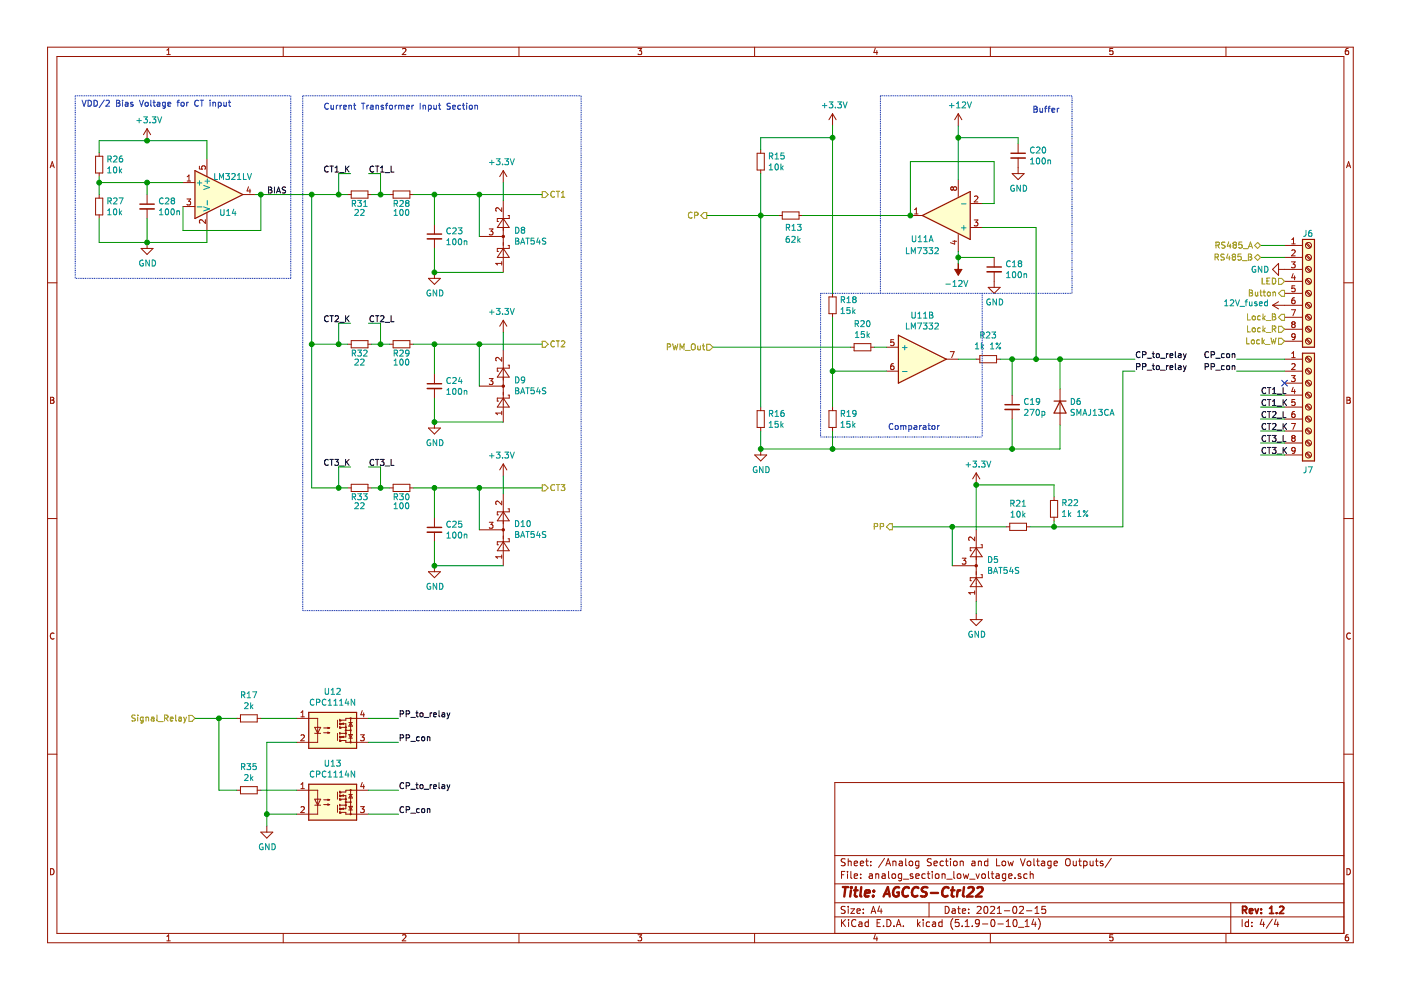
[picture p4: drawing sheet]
EESchema Schematic File Version 4
EELAYER 30 0
EELAYER END
$Descr A4 11693 8268
encoding utf-8
Sheet 4 4
Title "AGCCS-Ctrl22"
Date "2021-02-15"
Rev "1.2"
Comp ""
Comment1 ""
Comment2 ""
Comment3 ""
Comment4 ""
$EndDescr
Wire Wire Line
	10725 2050 10525 2050
Wire Wire Line
	10725 2150 10525 2150
$Comp
L Device:C_Small C20
U 1 1
P 8500 1300
F 0 "C20" H 8592 1346 50  0000 L CNN
F 1 "100n" H 8592 1255 50  0000 L CNN
F 2 "Capacitor_SMD:C_0805_2012Metric_Pad1.18x1.45mm_HandSolder" H 8500 1300 50  0001 C CNN
F 3 "~" H 8500 1300 50  0001 C CNN
F 4 "" H 8500 1300 50  0001 C CNN "Part"
F 5 "963-EMF212B7104KGHT " H 8500 1300 50  0001 C CNN "PartNo"
F 6 "Mouser" H 8500 1300 50  0001 C CNN "Supplier"
	1    8500 1300
	1    0    0    -1  
$EndComp
Wire Wire Line
	8500 1150 8500 1200
$Comp
L power:GND #PWR0101
U 1 1
P 8500 1400
F 0 "#PWR0101" H 8500 1150 50  0001 C CNN
F 1 "GND" H 8505 1227 50  0000 C CNN
F 2 "" H 8500 1400 50  0001 C CNN
F 3 "" H 8500 1400 50  0001 C CNN
	1    8500 1400
	1    0    0    -1  
$EndComp
Wire Wire Line
	8000 1150 8000 1050
$Comp
L power:+12V #PWR0102
U 1 1
P 8000 1050
F 0 "#PWR0102" H 8000 900 50  0001 C CNN
F 1 "+12V" H 8015 1223 50  0000 C CNN
F 2 "" H 8000 1050 50  0001 C CNN
F 3 "" H 8000 1050 50  0001 C CNN
	1    8000 1050
	1    0    0    -1  
$EndComp
$Comp
L Device:Opamp_Dual_Generic U11
U 2 1
P 7700 3000
F 0 "U11" H 7700 3367 50  0000 C CNN
F 1 "LM7332" H 7700 3276 50  0000 C CNN
F 2 "Package_SO:SOIC-8_3.9x4.9mm_P1.27mm" H 7700 3000 50  0001 C CNN
F 3 "http://www.ti.com/lit/ds/symlink/lm7332.pdf?HQS=TI-null-null-mousermode-df-pf-null-wwe&ts=1590747908099" H 7700 3000 50  0001 C CNN
F 4 "Mouser" H 7700 3000 50  0001 C CNN "Supplier"
F 5 "926-LM7332MA/NOPB" H 7700 3000 50  0001 C CNN "PartNo"
	2    7700 3000
	1    0    0    -1  
$EndComp
$Comp
L agccs-ctrl22:Opamp_Dual_Generic_SmallVcc U11
U 3 1
P 8100 1800
F 0 "U11" H 8058 1846 50  0001 L CNN
F 1 "LM7332" H 8058 1755 50  0001 L CNN
F 2 "Package_SO:SOIC-8_3.9x4.9mm_P1.27mm" H 8100 1800 50  0001 C CNN
F 3 "http://www.ti.com/lit/ds/symlink/lm7332.pdf?HQS=TI-null-null-mousermode-df-pf-null-wwe&ts=1590747908099" H 8100 1800 50  0001 C CNN
F 4 "Mouser" H 8100 1800 50  0001 C CNN "Supplier"
F 5 "926-LM7332MA/NOPB" H 8100 1800 50  0001 C CNN "PartNo"
	3    8100 1800
	1    0    0    -1  
$EndComp
Wire Wire Line
	8000 1500 8000 1150
Connection ~ 8000 1150
Wire Wire Line
	8000 1150 8500 1150
Wire Wire Line
	8200 1700 8300 1700
Wire Wire Line
	8300 1700 8300 1350
Wire Wire Line
	8300 1350 7600 1350
Wire Wire Line
	7600 1350 7600 1800
Wire Wire Line
	8000 2100 8000 2150
$Comp
L power:-12V #PWR0103
U 1 1
P 8000 2200
F 0 "#PWR0103" H 8000 2300 50  0001 C CNN
F 1 "-12V" H 8015 2373 50  0000 C CNN
F 2 "" H 8000 2200 50  0001 C CNN
F 3 "" H 8000 2200 50  0001 C CNN
	1    8000 2200
	-1   0    0    1   
$EndComp
Connection ~ 8000 2150
Wire Wire Line
	8000 2150 8000 2200
$Comp
L Device:C_Small C18
U 1 1
P 8300 2250
F 0 "C18" H 8392 2296 50  0000 L CNN
F 1 "100n" H 8392 2205 50  0000 L CNN
F 2 "Capacitor_SMD:C_0805_2012Metric_Pad1.18x1.45mm_HandSolder" H 8300 2250 50  0001 C CNN
F 3 "~" H 8300 2250 50  0001 C CNN
F 4 "" H 8300 2250 50  0001 C CNN "Part"
F 5 "963-EMF212B7104KGHT " H 8300 2250 50  0001 C CNN "PartNo"
F 6 "Mouser" H 8300 2250 50  0001 C CNN "Supplier"
	1    8300 2250
	1    0    0    -1  
$EndComp
Wire Wire Line
	8000 2150 8300 2150
$Comp
L power:GND #PWR0104
U 1 1
P 8300 2350
F 0 "#PWR0104" H 8300 2100 50  0001 C CNN
F 1 "GND" H 8305 2177 50  0000 C CNN
F 2 "" H 8300 2350 50  0001 C CNN
F 3 "" H 8300 2350 50  0001 C CNN
	1    8300 2350
	1    0    0    -1  
$EndComp
Wire Wire Line
	8200 1900 8650 1900
$Comp
L Device:R_Small R23
U 1 1
P 8250 3000
F 0 "R23" V 8446 3000 50  0000 C CNN
F 1 "1k 1%" V 8355 3000 50  0000 C CNN
F 2 "Resistor_SMD:R_0603_1608Metric_Pad1.05x0.95mm_HandSolder" H 8250 3000 50  0001 C CNN
F 3 "~" H 8250 3000 50  0001 C CNN
F 4 "" H 8250 3000 50  0001 C CNN "Part"
F 5 "594-MCT06030C1001FP5 " H 8250 3000 50  0001 C CNN "PartNo"
F 6 "Mouser" H 8250 3000 50  0001 C CNN "Supplier"
	1    8250 3000
	0    -1   -1   0   
$EndComp
Wire Wire Line
	8150 3000 8000 3000
Wire Wire Line
	8350 3000 8450 3000
Text HLabel 5950 2900 0    50   Input ~ 0
PWM_Out
$Comp
L power:+3.3V #PWR0105
U 1 1
P 6950 1050
F 0 "#PWR0105" H 6950 900 50  0001 C CNN
F 1 "+3.3V" H 6965 1223 50  0000 C CNN
F 2 "" H 6950 1050 50  0001 C CNN
F 3 "" H 6950 1050 50  0001 C CNN
	1    6950 1050
	1    0    0    -1  
$EndComp
$Comp
L Device:R_Small R16
U 1 1
P 6350 3500
F 0 "R16" H 6409 3546 50  0000 L CNN
F 1 "15k" H 6409 3455 50  0000 L CNN
F 2 "Resistor_SMD:R_0603_1608Metric_Pad1.05x0.95mm_HandSolder" H 6350 3500 50  0001 C CNN
F 3 "~" H 6350 3500 50  0001 C CNN
F 4 "" H 6350 3500 50  0001 C CNN "Part"
F 5 "594-MCT06030C1502FP5" H 6350 3500 50  0001 C CNN "PartNo"
F 6 "Mouser" H 6350 3500 50  0001 C CNN "Supplier"
	1    6350 3500
	1    0    0    -1  
$EndComp
$Comp
L Device:R_Small R15
U 1 1
P 6350 1350
F 0 "R15" H 6409 1396 50  0000 L CNN
F 1 "10k" H 6409 1305 50  0000 L CNN
F 2 "Resistor_SMD:R_0603_1608Metric_Pad1.05x0.95mm_HandSolder" H 6350 1350 50  0001 C CNN
F 3 "~" H 6350 1350 50  0001 C CNN
F 4 "" H 6350 1350 50  0001 C CNN "Part"
F 5 "594-MCT06030C1002FP5 " H 6350 1350 50  0001 C CNN "PartNo"
F 6 "Mouser" H 6350 1350 50  0001 C CNN "Supplier"
	1    6350 1350
	1    0    0    -1  
$EndComp
Wire Wire Line
	6350 1450 6350 1800
$Comp
L power:GND #PWR0106
U 1 1
P 6350 3750
F 0 "#PWR0106" H 6350 3500 50  0001 C CNN
F 1 "GND" H 6355 3577 50  0000 C CNN
F 2 "" H 6350 3750 50  0001 C CNN
F 3 "" H 6350 3750 50  0001 C CNN
	1    6350 3750
	1    0    0    -1  
$EndComp
Text HLabel 5900 1800 0    50   Output ~ 0
CP
Wire Wire Line
	6350 1250 6350 1150
$Comp
L Device:R_Small R13
U 1 1
P 6600 1800
F 0 "R13" V 6700 1750 50  0000 L CNN
F 1 "62k" V 6800 1750 50  0000 L CNN
F 2 "Resistor_SMD:R_0603_1608Metric_Pad1.05x0.95mm_HandSolder" H 6600 1800 50  0001 C CNN
F 3 "~" H 6600 1800 50  0001 C CNN
F 4 "" H 6600 1800 50  0001 C CNN "Part"
F 5 " 594-MCT06030C6202FP5 " H 6600 1800 50  0001 C CNN "PartNo"
F 6 "Mouser" H 6600 1800 50  0001 C CNN "Supplier"
	1    6600 1800
	0    1    1    0   
$EndComp
$Comp
L Device:R_Small R21
U 1 1
P 8500 4400
F 0 "R21" V 8304 4400 50  0000 C CNN
F 1 "10k" V 8395 4400 50  0000 C CNN
F 2 "Resistor_SMD:R_0603_1608Metric_Pad1.05x0.95mm_HandSolder" H 8500 4400 50  0001 C CNN
F 3 "~" H 8500 4400 50  0001 C CNN
F 4 "" H 8500 4400 50  0001 C CNN "Part"
F 5 "594-MCT06030C1002FP5 " H 8500 4400 50  0001 C CNN "PartNo"
F 6 "Mouser" H 8500 4400 50  0001 C CNN "Supplier"
	1    8500 4400
	0    1    1    0   
$EndComp
$Comp
L Device:R_Small R22
U 1 1
P 8800 4250
F 0 "R22" H 8741 4204 50  0000 R CNN
F 1 "1k 1%" H 8741 4295 50  0000 R CNN
F 2 "Resistor_SMD:R_0603_1608Metric_Pad1.05x0.95mm_HandSolder" H 8800 4250 50  0001 C CNN
F 3 "~" H 8800 4250 50  0001 C CNN
F 4 "" H 8800 4250 50  0001 C CNN "Part"
F 5 "594-MCT06030C1001FP5 " H 8800 4250 50  0001 C CNN "PartNo"
F 6 "Mouser" H 8800 4250 50  0001 C CNN "Supplier"
	1    8800 4250
	-1   0    0    1   
$EndComp
Wire Wire Line
	8600 4400 8800 4400
Wire Wire Line
	8800 4400 8800 4350
Wire Wire Line
	8800 4050 8800 4150
$Comp
L power:+3.3V #PWR0107
U 1 1
P 8150 4050
F 0 "#PWR0107" H 8150 3900 50  0001 C CNN
F 1 "+3.3V" H 8165 4223 50  0000 C CNN
F 2 "" H 8150 4050 50  0001 C CNN
F 3 "" H 8150 4050 50  0001 C CNN
	1    8150 4050
	1    0    0    -1  
$EndComp
Text Label 10325 3100 2    50   ~ 0
PP_con
$Comp
L Device:C_Small C19
U 1 1
P 8450 3400
F 0 "C19" H 8542 3446 50  0000 L CNN
F 1 "270p" H 8542 3355 50  0000 L CNN
F 2 "Capacitor_SMD:C_0805_2012Metric_Pad1.15x1.40mm_HandSolder" H 8450 3400 50  0001 C CNN
F 3 "~" H 8450 3400 50  0001 C CNN
F 4 "" H 8450 3400 50  0001 C CNN "Part"
F 5 "77-VJ0805A271KXJPBC " H 8450 3400 50  0001 C CNN "PartNo"
F 6 "Mouser" H 8450 3400 50  0001 C CNN "Supplier"
	1    8450 3400
	1    0    0    -1  
$EndComp
Connection ~ 8450 3000
Wire Wire Line
	8450 3000 8650 3000
Wire Wire Line
	8450 3300 8450 3000
$Comp
L Diode:BAT54S D5
U 1 1
P 8150 4725
F 0 "D5" V 8196 4813 50  0000 L CNN
F 1 "BAT54S" V 8105 4813 50  0000 L CNN
F 2 "Package_TO_SOT_SMD:SOT-23_Handsoldering" H 8225 4850 50  0001 L CNN
F 3 "https://www.diodes.com/assets/Datasheets/ds11005.pdf" H 8030 4725 50  0001 C CNN
F 4 "" H 8150 4725 50  0001 C CNN "Part"
F 5 " 757-TBAT54SLM " H 8150 4725 50  0001 C CNN "PartNo"
F 6 "Mouser" H 8150 4725 50  0001 C CNN "Supplier"
	1    8150 4725
	0    1    -1   0   
$EndComp
Wire Wire Line
	8650 3000 8850 3000
Connection ~ 8650 3000
$Comp
L Diode:1N4148 D6
U 1 1
P 8850 3400
F 0 "D6" V 8804 3479 50  0000 L CNN
F 1 "SMAJ13CA" V 8895 3479 50  0000 L CNN
F 2 "Diode_SMD:D_SMA_Handsoldering" H 8850 3225 50  0001 C CNN
F 3 "https://assets.nexperia.com/documents/data-sheet/1N4148_1N4448.pdf" H 8850 3400 50  0001 C CNN
F 4 "" H 8850 3400 50  0001 C CNN "Part"
F 5 "652-SMAJ13CA " H 8850 3400 50  0001 C CNN "PartNo"
F 6 "Mouser" H 8850 3400 50  0001 C CNN "Supplier"
	1    8850 3400
	0    1    1    0   
$EndComp
Wire Wire Line
	8850 3000 8850 3250
Connection ~ 8850 3000
Text Label 10325 3000 2    50   ~ 0
CP_con
$Comp
L power:GND #PWR0109
U 1 1
P 10725 2250
F 0 "#PWR0109" H 10725 2000 50  0001 C CNN
F 1 "GND" V 10725 2125 50  0000 R CNN
F 2 "" H 10725 2250 50  0001 C CNN
F 3 "" H 10725 2250 50  0001 C CNN
	1    10725 2250
	0    1    1    0   
$EndComp
Text HLabel 10725 2350 0    50   Input ~ 0
LED
Text HLabel 10525 2050 0    50   BiDi ~ 0
RS485_A
Text HLabel 10525 2150 0    50   BiDi ~ 0
RS485_B
Text HLabel 10725 2650 0    50   Output ~ 0
Lock_B
Text HLabel 10725 2750 0    50   Input ~ 0
Lock_R
Text HLabel 10725 2850 0    50   Input ~ 0
Lock_W
Text HLabel 7450 4400 0    50   Output ~ 0
PP
Wire Notes Line
	7350 800  7350 2450
Wire Notes Line
	8950 2450 8950 800 
Wire Notes Line
	8950 800  7350 800 
Text Notes 8850 950  2    50   ~ 0
Buffer\n
Wire Notes Line
	6850 3650 8200 3650
Text Notes 7850 3600 2    50   ~ 0
Comparator\n
Text Label 9475 3000 0    50   ~ 0
CP_to_relay
Text Label 9475 3100 0    50   ~ 0
PP_to_relay
Text HLabel 4525 1625 2    50   Output ~ 0
CT1
$Comp
L power:GND #PWR?
U 1 1
P 3625 2275
AR Path="/5E98FA8A/5EC179B9" Ref="#PWR?"  Part="1" 
AR Path="/5E903BF9/5EC179B9" Ref="#PWR039"  Part="1" 
F 0 "#PWR039" H 3625 2025 50  0001 C CNN
F 1 "GND" H 3630 2102 50  0000 C CNN
F 2 "" H 3625 2275 50  0001 C CNN
F 3 "" H 3625 2275 50  0001 C CNN
	1    3625 2275
	1    0    0    -1  
$EndComp
$Comp
L Device:C_Small C?
U 1 1
P 3625 1975
AR Path="/5E98FA8A/5EC179C0" Ref="C?"  Part="1" 
AR Path="/5E903BF9/5EC179C0" Ref="C23"  Part="1" 
F 0 "C23" H 3717 2021 50  0000 L CNN
F 1 "100n" H 3717 1930 50  0000 L CNN
F 2 "Capacitor_SMD:C_0805_2012Metric_Pad1.18x1.45mm_HandSolder" H 3625 1975 50  0001 C CNN
F 3 "~" H 3625 1975 50  0001 C CNN
F 4 "" H 3625 1975 50  0001 C CNN "Part"
F 5 "963-EMF212B7104KGHT " H 3625 1975 50  0001 C CNN "PartNo"
F 6 "Mouser" H 3625 1975 50  0001 C CNN "Supplier"
	1    3625 1975
	1    0    0    -1  
$EndComp
Wire Wire Line
	3450 1625 3625 1625
$Comp
L Device:R_Small R?
U 1 1
P 3350 1625
AR Path="/5E98FA8A/5EC179D4" Ref="R?"  Part="1" 
AR Path="/5E903BF9/5EC179D4" Ref="R28"  Part="1" 
F 0 "R28" V 3425 1625 50  0000 C CNN
F 1 "100" V 3500 1625 50  0000 C CNN
F 2 "Resistor_SMD:R_0603_1608Metric_Pad1.05x0.95mm_HandSolder" H 3350 1625 50  0001 C CNN
F 3 "~" H 3350 1625 50  0001 C CNN
F 4 "" H 3350 1625 50  0001 C CNN "Part"
F 5 "594-MCT06030C1000FP5 " H 3350 1625 50  0001 C CNN "PartNo"
F 6 "Mouser" H 3350 1625 50  0001 C CNN "Supplier"
	1    3350 1625
	0    1    1    0   
$EndComp
$Comp
L Device:R_Small R?
U 1 1
P 3000 1625
AR Path="/5E98FA8A/5EC179DA" Ref="R?"  Part="1" 
AR Path="/5E903BF9/5EC179DA" Ref="R31"  Part="1" 
F 0 "R31" V 3075 1550 50  0000 L CNN
F 1 "22" V 3150 1575 50  0000 L CNN
F 2 "Resistor_SMD:R_0603_1608Metric_Pad1.05x0.95mm_HandSolder" H 3000 1625 50  0001 C CNN
F 3 "~" H 3000 1625 50  0001 C CNN
F 4 "" H 3000 1625 50  0001 C CNN "Part"
F 5 "594-MCT06030C2209FP5 " H 3000 1625 50  0001 C CNN "PartNo"
F 6 "Mouser" H 3000 1625 50  0001 C CNN "Supplier"
	1    3000 1625
	0    1    1    0   
$EndComp
Text HLabel 4525 2875 2    50   Output ~ 0
CT2
$Comp
L Device:C_Small C?
U 1 1
P 3625 3225
AR Path="/5E98FA8A/5EC179F0" Ref="C?"  Part="1" 
AR Path="/5E903BF9/5EC179F0" Ref="C24"  Part="1" 
F 0 "C24" H 3717 3271 50  0000 L CNN
F 1 "100n" H 3717 3180 50  0000 L CNN
F 2 "Capacitor_SMD:C_0805_2012Metric_Pad1.18x1.45mm_HandSolder" H 3625 3225 50  0001 C CNN
F 3 "~" H 3625 3225 50  0001 C CNN
F 4 "" H 3625 3225 50  0001 C CNN "Part"
F 5 "963-EMF212B7104KGHT " H 3625 3225 50  0001 C CNN "PartNo"
F 6 "Mouser" H 3625 3225 50  0001 C CNN "Supplier"
	1    3625 3225
	1    0    0    -1  
$EndComp
$Comp
L Device:R_Small R?
U 1 1
P 3350 2875
AR Path="/5E98FA8A/5EC17A04" Ref="R?"  Part="1" 
AR Path="/5E903BF9/5EC17A04" Ref="R29"  Part="1" 
F 0 "R29" V 3425 2875 50  0000 C CNN
F 1 "100" V 3500 2875 50  0000 C CNN
F 2 "Resistor_SMD:R_0603_1608Metric_Pad1.05x0.95mm_HandSolder" H 3350 2875 50  0001 C CNN
F 3 "~" H 3350 2875 50  0001 C CNN
F 4 "" H 3350 2875 50  0001 C CNN "Part"
F 5 "594-MCT06030C1000FP5 " H 3350 2875 50  0001 C CNN "PartNo"
F 6 "Mouser" H 3350 2875 50  0001 C CNN "Supplier"
	1    3350 2875
	0    1    1    0   
$EndComp
$Comp
L Device:R_Small R?
U 1 1
P 3000 2875
AR Path="/5E98FA8A/5EC17A0A" Ref="R?"  Part="1" 
AR Path="/5E903BF9/5EC17A0A" Ref="R32"  Part="1" 
F 0 "R32" V 3075 2800 50  0000 L CNN
F 1 "22" V 3150 2825 50  0000 L CNN
F 2 "Resistor_SMD:R_0603_1608Metric_Pad1.05x0.95mm_HandSolder" H 3000 2875 50  0001 C CNN
F 3 "~" H 3000 2875 50  0001 C CNN
F 4 "" H 3000 2875 50  0001 C CNN "Part"
F 5 "594-MCT06030C2209FP5 " H 3000 2875 50  0001 C CNN "PartNo"
F 6 "Mouser" H 3000 2875 50  0001 C CNN "Supplier"
	1    3000 2875
	0    1    1    0   
$EndComp
Text HLabel 4525 4075 2    50   Output ~ 0
CT3
$Comp
L Device:C_Small C?
U 1 1
P 3625 4425
AR Path="/5E98FA8A/5EC17A20" Ref="C?"  Part="1" 
AR Path="/5E903BF9/5EC17A20" Ref="C25"  Part="1" 
F 0 "C25" H 3717 4471 50  0000 L CNN
F 1 "100n" H 3717 4380 50  0000 L CNN
F 2 "Capacitor_SMD:C_0805_2012Metric_Pad1.18x1.45mm_HandSolder" H 3625 4425 50  0001 C CNN
F 3 "~" H 3625 4425 50  0001 C CNN
F 4 "" H 3625 4425 50  0001 C CNN "Part"
F 5 "963-EMF212B7104KGHT " H 3625 4425 50  0001 C CNN "PartNo"
F 6 "Mouser" H 3625 4425 50  0001 C CNN "Supplier"
	1    3625 4425
	1    0    0    -1  
$EndComp
$Comp
L Device:R_Small R?
U 1 1
P 3350 4075
AR Path="/5E98FA8A/5EC17A34" Ref="R?"  Part="1" 
AR Path="/5E903BF9/5EC17A34" Ref="R30"  Part="1" 
F 0 "R30" V 3425 4075 50  0000 C CNN
F 1 "100" V 3500 4075 50  0000 C CNN
F 2 "Resistor_SMD:R_0603_1608Metric_Pad1.05x0.95mm_HandSolder" H 3350 4075 50  0001 C CNN
F 3 "~" H 3350 4075 50  0001 C CNN
F 4 "" H 3350 4075 50  0001 C CNN "Part"
F 5 "594-MCT06030C1000FP5 " H 3350 4075 50  0001 C CNN "PartNo"
F 6 "Mouser" H 3350 4075 50  0001 C CNN "Supplier"
	1    3350 4075
	0    1    1    0   
$EndComp
$Comp
L Device:R_Small R?
U 1 1
P 3000 4075
AR Path="/5E98FA8A/5EC17A3A" Ref="R?"  Part="1" 
AR Path="/5E903BF9/5EC17A3A" Ref="R33"  Part="1" 
F 0 "R33" V 3075 4000 50  0000 L CNN
F 1 "22" V 3150 4025 50  0000 L CNN
F 2 "Resistor_SMD:R_0603_1608Metric_Pad1.05x0.95mm_HandSolder" H 3000 4075 50  0001 C CNN
F 3 "~" H 3000 4075 50  0001 C CNN
F 4 "" H 3000 4075 50  0001 C CNN "Part"
F 5 "594-MCT06030C2209FP5 " H 3000 4075 50  0001 C CNN "PartNo"
F 6 "Mouser" H 3000 4075 50  0001 C CNN "Supplier"
	1    3000 4075
	0    1    1    0   
$EndComp
Text Notes 4000 925  2    50   ~ 0
Current Transformer Input Section\n
Wire Wire Line
	10725 3300 10525 3300
Wire Wire Line
	10725 3400 10525 3400
Wire Wire Line
	10725 3500 10525 3500
Wire Wire Line
	10725 3600 10525 3600
Wire Wire Line
	10725 3700 10525 3700
Wire Wire Line
	10725 3800 10525 3800
Text Label 10525 3300 0    50   ~ 0
CT1_L
Text Label 10525 3400 0    50   ~ 0
CT1_K
Text Label 10525 3500 0    50   ~ 0
CT2_L
Text Label 10525 3600 0    50   ~ 0
CT2_K
Text Label 10525 3700 0    50   ~ 0
CT3_L
Text Label 10525 3800 0    50   ~ 0
CT3_K
Text Label 3075 2700 0    50   ~ 0
CT2_L
Text Label 2925 2700 2    50   ~ 0
CT2_K
Text Label 3075 3900 0    50   ~ 0
CT3_L
Text Label 2925 3900 2    50   ~ 0
CT3_K
$Comp
L power:+3.3V #PWR042
U 1 1
P 1225 1175
F 0 "#PWR042" H 1225 1025 50  0001 C CNN
F 1 "+3.3V" H 1240 1348 50  0000 C CNN
F 2 "" H 1225 1175 50  0001 C CNN
F 3 "" H 1225 1175 50  0001 C CNN
	1    1225 1175
	1    0    0    -1  
$EndComp
$Comp
L power:GND #PWR043
U 1 1
P 1225 2025
F 0 "#PWR043" H 1225 1775 50  0001 C CNN
F 1 "GND" H 1230 1852 50  0000 C CNN
F 2 "" H 1225 2025 50  0001 C CNN
F 3 "" H 1225 2025 50  0001 C CNN
	1    1225 2025
	1    0    0    -1  
$EndComp
$Comp
L Device:R_Small R27
U 1 1
P 825 1725
F 0 "R27" H 884 1771 50  0000 L CNN
F 1 "10k" H 884 1680 50  0000 L CNN
F 2 "Resistor_SMD:R_0603_1608Metric_Pad1.05x0.95mm_HandSolder" H 825 1725 50  0001 C CNN
F 3 "~" H 825 1725 50  0001 C CNN
F 4 "" H 825 1725 50  0001 C CNN "Part"
F 5 "594-MCT06030C1002FP5 " H 825 1725 50  0001 C CNN "PartNo"
F 6 "Mouser" H 825 1725 50  0001 C CNN "Supplier"
	1    825  1725
	1    0    0    -1  
$EndComp
$Comp
L Device:R_Small R26
U 1 1
P 825 1375
F 0 "R26" H 884 1421 50  0000 L CNN
F 1 "10k" H 884 1330 50  0000 L CNN
F 2 "Resistor_SMD:R_0603_1608Metric_Pad1.05x0.95mm_HandSolder" H 825 1375 50  0001 C CNN
F 3 "~" H 825 1375 50  0001 C CNN
F 4 "" H 825 1375 50  0001 C CNN "Part"
F 5 "594-MCT06030C1002FP5 " H 825 1375 50  0001 C CNN "PartNo"
F 6 "Mouser" H 825 1375 50  0001 C CNN "Supplier"
	1    825  1375
	1    0    0    -1  
$EndComp
Text Label 2225 1625 0    50   ~ 0
BIAS
Text Notes 675  900  0    50   ~ 0
VDD/2 Bias Voltage for CT input\n
$Comp
L smartevse:CPC1114N U12
U 1 1
P 2775 6100
F 0 "U12" H 2775 6425 50  0000 C CNN
F 1 "CPC1114N" H 2775 6334 50  0000 C CNN
F 2 "Package_SO:SOP-4_3.8x4.1mm_P2.54mm" H 2575 5900 50  0001 L CIN
F 3 "https://www.mouser.de/datasheet/2/240/CPC1114N-1548344.pdf" H 2725 6100 50  0001 L CNN
F 4 "Mouser" H 2775 6100 50  0001 C CNN "Supplier"
F 5 "849-CPC1114N" H 2775 6100 50  0001 C CNN "PartNo"
	1    2775 6100
	1    0    0    -1  
$EndComp
$Comp
L smartevse:CPC1114N U13
U 1 1
P 2775 6700
F 0 "U13" H 2775 7025 50  0000 C CNN
F 1 "CPC1114N" H 2775 6934 50  0000 C CNN
F 2 "Package_SO:SOP-4_3.8x4.1mm_P2.54mm" H 2575 6500 50  0001 L CIN
F 3 "https://www.mouser.de/datasheet/2/240/CPC1114N-1548344.pdf" H 2725 6700 50  0001 L CNN
F 4 "Mouser" H 2775 6700 50  0001 C CNN "Supplier"
F 5 "849-CPC1114N" H 2775 6700 50  0001 C CNN "PartNo"
	1    2775 6700
	1    0    0    -1  
$EndComp
Wire Wire Line
	3075 6000 3325 6000
Wire Wire Line
	3325 6200 3075 6200
Wire Wire Line
	3325 6600 3075 6600
Wire Wire Line
	3325 6800 3075 6800
Text Label 3325 6000 0    50   ~ 0
PP_to_relay
Text Label 3325 6200 0    50   ~ 0
PP_con
Text Label 3325 6600 0    50   ~ 0
CP_to_relay
Text Label 3325 6800 0    50   ~ 0
CP_con
Wire Wire Line
	1825 6000 1975 6000
Wire Wire Line
	2475 6200 2225 6200
Wire Wire Line
	2225 6200 2225 6800
Wire Wire Line
	2225 6800 2475 6800
Wire Wire Line
	2225 6800 2225 6900
Connection ~ 2225 6800
$Comp
L power:GND #PWR028
U 1 1
P 2225 6900
F 0 "#PWR028" H 2225 6650 50  0001 C CNN
F 1 "GND" H 2230 6727 50  0000 C CNN
F 2 "" H 2225 6900 50  0001 C CNN
F 3 "" H 2225 6900 50  0001 C CNN
	1    2225 6900
	1    0    0    -1  
$EndComp
$Comp
L Device:R_Small R17
U 1 1
P 2075 6000
F 0 "R17" V 1879 6000 50  0000 C CNN
F 1 "2k" V 1970 6000 50  0000 C CNN
F 2 "Resistor_SMD:R_0603_1608Metric_Pad1.05x0.95mm_HandSolder" H 2075 6000 50  0001 C CNN
F 3 "~" H 2075 6000 50  0001 C CNN
F 4 "Mouser" H 2075 6000 50  0001 C CNN "Supplier"
F 5 "594-MCT06030C2001FP5 " H 2075 6000 50  0001 C CNN "PartNo"
	1    2075 6000
	0    1    1    0   
$EndComp
$Comp
L Device:R_Small R35
U 1 1
P 2075 6600
F 0 "R35" V 1879 6600 50  0000 C CNN
F 1 "2k" V 1970 6600 50  0000 C CNN
F 2 "Resistor_SMD:R_0603_1608Metric_Pad1.05x0.95mm_HandSolder" H 2075 6600 50  0001 C CNN
F 3 "~" H 2075 6600 50  0001 C CNN
F 4 "Mouser" H 2075 6600 50  0001 C CNN "Supplier"
F 5 "594-MCT06030C2001FP5 " H 2075 6600 50  0001 C CNN "PartNo"
	1    2075 6600
	0    1    1    0   
$EndComp
Wire Wire Line
	1975 6600 1825 6600
Wire Wire Line
	2175 6600 2475 6600
Wire Wire Line
	2175 6000 2475 6000
$Comp
L agccs-ctrl22:Opamp_Dual_Generic_SmallVcc U11
U 1 1
P 7900 1800
F 0 "U11" H 8100 2000 50  0000 C CNN
F 1 "LM7332" H 8100 2100 50  0000 C CNN
F 2 "Package_SO:SOIC-8_3.9x4.9mm_P1.27mm" H 7900 1800 50  0001 C CNN
F 3 "http://www.ti.com/lit/ds/symlink/lm7332.pdf?HQS=TI-null-null-mousermode-df-pf-null-wwe&ts=1590747908099" H 7900 1800 50  0001 C CNN
F 4 "Mouser" H 7900 1800 50  0001 C CNN "Supplier"
F 5 "926-LM7332MA/NOPB" H 7900 1800 50  0001 C CNN "PartNo"
	1    7900 1800
	-1   0    0    1   
$EndComp
$Comp
L Connector:Screw_Terminal_01x09 J6
U 1 1
P 10925 2450
F 0 "J6" H 10875 2950 50  0000 L CNN
F 1 "Screw_Terminal_01x09" H 11005 2401 50  0001 L CNN
F 2 "atmevse-footprints:lv_screw_9pin_1" H 10925 2450 50  0001 C CNN
F 3 "~" H 10925 2450 50  0001 C CNN
	1    10925 2450
	1    0    0    -1  
$EndComp
$Comp
L Connector:Screw_Terminal_01x09 J7
U 1 1
P 10925 3400
F 0 "J7" H 10875 2875 50  0000 L CNN
F 1 "Screw_Terminal_01x09" H 11005 3351 50  0001 L CNN
F 2 "atmevse-footprints:lv_screw_9pin_2" H 10925 3400 50  0001 C CNN
F 3 "~" H 10925 3400 50  0001 C CNN
F 4 " 490-TB004-508-18BE " H 10925 3400 50  0001 C CNN "PartNo"
	1    10925 3400
	1    0    0    -1  
$EndComp
Wire Wire Line
	10325 3100 10725 3100
Wire Wire Line
	10325 3000 10725 3000
NoConn ~ 10725 3200
$Comp
L Diode:BAT54S D8
U 1 1
P 4200 1975
F 0 "D8" V 4246 2063 50  0000 L CNN
F 1 "BAT54S" V 4155 2063 50  0000 L CNN
F 2 "Package_TO_SOT_SMD:SOT-23_Handsoldering" H 4275 2100 50  0001 L CNN
F 3 "https://www.diodes.com/assets/Datasheets/ds11005.pdf" H 4080 1975 50  0001 C CNN
F 4 " 757-TBAT54SLM " H 4200 1975 50  0001 C CNN "PartNo"
F 5 "Mouser" H 4200 1975 50  0001 C CNN "Supplier"
	1    4200 1975
	0    1    -1   0   
$EndComp
$Comp
L Diode:BAT54S D9
U 1 1
P 4200 3225
F 0 "D9" V 4246 3313 50  0000 L CNN
F 1 "BAT54S" V 4155 3313 50  0000 L CNN
F 2 "Package_TO_SOT_SMD:SOT-23_Handsoldering" H 4275 3350 50  0001 L CNN
F 3 "https://www.diodes.com/assets/Datasheets/ds11005.pdf" H 4080 3225 50  0001 C CNN
F 4 " 757-TBAT54SLM " H 4200 3225 50  0001 C CNN "PartNo"
F 5 "Mouser" H 4200 3225 50  0001 C CNN "Supplier"
	1    4200 3225
	0    1    -1   0   
$EndComp
$Comp
L Diode:BAT54S D10
U 1 1
P 4200 4425
F 0 "D10" V 4246 4513 50  0000 L CNN
F 1 "BAT54S" V 4155 4513 50  0000 L CNN
F 2 "Package_TO_SOT_SMD:SOT-23_Handsoldering" H 4275 4550 50  0001 L CNN
F 3 "https://www.diodes.com/assets/Datasheets/ds11005.pdf" H 4080 4425 50  0001 C CNN
F 4 " 757-TBAT54SLM " H 4200 4425 50  0001 C CNN "PartNo"
F 5 "Mouser" H 4200 4425 50  0001 C CNN "Supplier"
	1    4200 4425
	0    1    -1   0   
$EndComp
Wire Wire Line
	4000 1625 4000 1975
Wire Wire Line
	4525 1625 4000 1625
Wire Wire Line
	4000 1625 3625 1625
Connection ~ 4000 1625
Connection ~ 3625 1625
Wire Wire Line
	4200 1675 4200 1525
$Comp
L power:+3.3V #PWR044
U 1 1
P 4200 1525
F 0 "#PWR044" H 4200 1375 50  0001 C CNN
F 1 "+3.3V" H 4215 1698 50  0000 C CNN
F 2 "" H 4200 1525 50  0001 C CNN
F 3 "" H 4200 1525 50  0001 C CNN
	1    4200 1525
	-1   0    0    -1  
$EndComp
Wire Wire Line
	6350 3750 6950 3750
Wire Wire Line
	8850 3550 8850 3750
Wire Wire Line
	8450 3500 8450 3750
Connection ~ 8450 3750
Wire Wire Line
	8450 3750 8850 3750
Connection ~ 6950 3750
Wire Wire Line
	6950 3750 8450 3750
Wire Wire Line
	6350 3600 6350 3750
Connection ~ 6350 3750
Wire Wire Line
	8150 4050 8800 4050
Wire Wire Line
	7450 4400 7950 4400
Wire Wire Line
	7950 4725 7950 4400
Connection ~ 7950 4400
Wire Wire Line
	7950 4400 8400 4400
$Comp
L power:GND #PWR0108
U 1 1
P 8150 5125
F 0 "#PWR0108" H 8150 4875 50  0001 C CNN
F 1 "GND" H 8155 4952 50  0000 C CNN
F 2 "" H 8150 5125 50  0001 C CNN
F 3 "" H 8150 5125 50  0001 C CNN
	1    8150 5125
	1    0    0    -1  
$EndComp
Wire Wire Line
	8650 1900 8650 3000
Wire Wire Line
	8850 3000 9475 3000
Wire Wire Line
	8150 4050 8150 4425
Connection ~ 8150 4050
Wire Wire Line
	9475 3100 9375 3100
Wire Wire Line
	9375 3100 9375 4400
Wire Wire Line
	9375 4400 8800 4400
Connection ~ 8800 4400
Wire Notes Line
	8200 2450 8200 3650
Wire Wire Line
	6700 1800 7600 1800
Connection ~ 7600 1800
Wire Wire Line
	6500 1800 6350 1800
Connection ~ 6350 1800
Wire Wire Line
	6350 1800 6350 3400
Wire Wire Line
	6950 3600 6950 3750
Wire Notes Line
	6850 2450 6850 3650
Wire Notes Line
	6850 2450 8950 2450
Wire Wire Line
	6950 2450 6950 1150
Wire Wire Line
	6950 3100 6950 3400
$Comp
L Device:R_Small R19
U 1 1
P 6950 3500
F 0 "R19" H 7009 3546 50  0000 L CNN
F 1 "15k" H 7009 3455 50  0000 L CNN
F 2 "Resistor_SMD:R_0603_1608Metric_Pad1.05x0.95mm_HandSolder" H 6950 3500 50  0001 C CNN
F 3 "~" H 6950 3500 50  0001 C CNN
F 4 "" H 6950 3500 50  0001 C CNN "Part"
F 5 "594-MCT06030C1502FP5" H 6950 3500 50  0001 C CNN "PartNo"
F 6 "Mouser" H 6950 3500 50  0001 C CNN "Supplier"
	1    6950 3500
	1    0    0    -1  
$EndComp
$Comp
L Device:R_Small R18
U 1 1
P 6950 2550
F 0 "R18" H 7009 2596 50  0000 L CNN
F 1 "15k" H 7009 2505 50  0000 L CNN
F 2 "Resistor_SMD:R_0603_1608Metric_Pad1.05x0.95mm_HandSolder" H 6950 2550 50  0001 C CNN
F 3 "~" H 6950 2550 50  0001 C CNN
F 4 "" H 6950 2550 50  0001 C CNN "Part"
F 5 "594-MCT06030C1502FP5" H 6950 2550 50  0001 C CNN "PartNo"
F 6 "Mouser" H 6950 2550 50  0001 C CNN "Supplier"
	1    6950 2550
	1    0    0    -1  
$EndComp
Wire Wire Line
	7400 3100 6950 3100
Wire Wire Line
	7400 2900 7300 2900
$Comp
L Device:R_Small R20
U 1 1
P 7200 2900
F 0 "R20" V 7004 2900 50  0000 C CNN
F 1 "15k" V 7095 2900 50  0000 C CNN
F 2 "Resistor_SMD:R_0603_1608Metric_Pad1.05x0.95mm_HandSolder" H 7200 2900 50  0001 C CNN
F 3 "~" H 7200 2900 50  0001 C CNN
F 4 "" H 7200 2900 50  0001 C CNN "Part"
F 5 "594-MCT06030C1502FP5" H 7200 2900 50  0001 C CNN "PartNo"
F 6 "Mouser" H 7200 2900 50  0001 C CNN "Supplier"
	1    7200 2900
	0    1    1    0   
$EndComp
Wire Wire Line
	5950 2900 7100 2900
Wire Wire Line
	6950 2650 6950 3100
Connection ~ 6950 3100
$Comp
L Amplifier_Operational:LM321 U14
U 1 1
P 1825 1625
F 0 "U14" H 1825 1475 50  0000 L CNN
F 1 "LM321LV" H 1775 1775 50  0000 L CNN
F 2 "Package_TO_SOT_SMD:SOT-23-5" H 1825 1625 50  0001 C CNN
F 3 "http://www.ti.com/lit/ds/symlink/lm321.pdf" H 1825 1625 50  0001 C CNN
F 4 "595-LM321LVIDBVR" H 1825 1625 50  0001 C CNN "PartNo"
F 5 "Mouser" H 1825 1625 50  0001 C CNN "Supplier"
	1    1825 1625
	1    0    0    -1  
$EndComp
Wire Wire Line
	825  1475 825  1525
Connection ~ 825  1525
Wire Wire Line
	825  1525 825  1625
Wire Wire Line
	825  1825 825  2025
Wire Wire Line
	1725 1925 1725 2025
Wire Wire Line
	1725 2025 1225 2025
Wire Wire Line
	1725 1325 1725 1175
Wire Wire Line
	1725 1175 1225 1175
Wire Wire Line
	825  1175 825  1275
Wire Wire Line
	1525 1925 1525 1725
Wire Wire Line
	2125 1625 2175 1625
Wire Wire Line
	2175 1925 2175 1625
Connection ~ 2175 1625
Text HLabel 10725 2450 0    50   Output ~ 0
Button
Wire Wire Line
	5900 1800 6350 1800
Connection ~ 1225 1175
Connection ~ 1225 2025
$Comp
L Device:C_Small C?
U 1 1
P 1225 1725
AR Path="/5E98FA8A/604D0F1E" Ref="C?"  Part="1" 
AR Path="/5E903BF9/604D0F1E" Ref="C28"  Part="1" 
F 0 "C28" H 1317 1771 50  0000 L CNN
F 1 "100n" H 1317 1680 50  0000 L CNN
F 2 "Capacitor_SMD:C_0805_2012Metric_Pad1.18x1.45mm_HandSolder" H 1225 1725 50  0001 C CNN
F 3 "~" H 1225 1725 50  0001 C CNN
F 4 "" H 1225 1725 50  0001 C CNN "Part"
F 5 "963-EMF212B7104KGHT " H 1225 1725 50  0001 C CNN "PartNo"
F 6 "Mouser" H 1225 1725 50  0001 C CNN "Supplier"
	1    1225 1725
	1    0    0    -1  
$EndComp
Wire Wire Line
	825  1525 1225 1525
Wire Wire Line
	825  1175 1225 1175
Wire Wire Line
	825  2025 1225 2025
Wire Wire Line
	1225 1625 1225 1525
Connection ~ 1225 1525
Wire Wire Line
	1225 1525 1525 1525
Wire Wire Line
	1225 1825 1225 2025
Wire Wire Line
	8150 5025 8150 5125
Wire Wire Line
	6350 1150 6950 1150
Connection ~ 6950 1150
Wire Wire Line
	6950 1150 6950 1050
Wire Wire Line
	3625 1625 3625 1875
Wire Wire Line
	3625 2075 3625 2275
Wire Wire Line
	3625 2275 4200 2275
Connection ~ 3625 2275
Wire Wire Line
	3250 1625 3175 1625
Wire Wire Line
	2900 1625 2825 1625
Wire Wire Line
	2825 1625 2825 1450
Wire Wire Line
	2825 1450 2925 1450
Connection ~ 2825 1625
Wire Wire Line
	3175 1625 3175 1450
Wire Wire Line
	3175 1450 3075 1450
Connection ~ 3175 1625
Wire Wire Line
	3175 1625 3100 1625
$Comp
L power:GND #PWR?
U 1 1
P 3625 3525
AR Path="/5E98FA8A/6169F728" Ref="#PWR?"  Part="1" 
AR Path="/5E903BF9/6169F728" Ref="#PWR0116"  Part="1" 
F 0 "#PWR0116" H 3625 3275 50  0001 C CNN
F 1 "GND" H 3630 3352 50  0000 C CNN
F 2 "" H 3625 3525 50  0001 C CNN
F 3 "" H 3625 3525 50  0001 C CNN
	1    3625 3525
	1    0    0    -1  
$EndComp
Wire Wire Line
	4000 2875 4000 3225
Wire Wire Line
	4525 2875 4000 2875
Connection ~ 4000 2875
Wire Wire Line
	4200 2925 4200 2775
$Comp
L power:+3.3V #PWR0117
U 1 1
P 4200 2775
F 0 "#PWR0117" H 4200 2625 50  0001 C CNN
F 1 "+3.3V" H 4215 2948 50  0000 C CNN
F 2 "" H 4200 2775 50  0001 C CNN
F 3 "" H 4200 2775 50  0001 C CNN
	1    4200 2775
	-1   0    0    -1  
$EndComp
Wire Wire Line
	3625 3325 3625 3525
Wire Wire Line
	3625 3525 4200 3525
Connection ~ 3625 3525
Wire Wire Line
	3250 2875 3175 2875
Wire Wire Line
	2900 2875 2825 2875
Wire Wire Line
	2825 2875 2825 2700
Wire Wire Line
	2825 2700 2925 2700
Connection ~ 2825 2875
Wire Wire Line
	2825 2875 2600 2875
Wire Wire Line
	3175 2875 3175 2700
Wire Wire Line
	3175 2700 3075 2700
Connection ~ 3175 2875
Wire Wire Line
	3175 2875 3100 2875
Wire Wire Line
	3450 2875 3625 2875
$Comp
L power:GND #PWR?
U 1 1
P 3625 4725
AR Path="/5E98FA8A/616DE3C8" Ref="#PWR?"  Part="1" 
AR Path="/5E903BF9/616DE3C8" Ref="#PWR0118"  Part="1" 
F 0 "#PWR0118" H 3625 4475 50  0001 C CNN
F 1 "GND" H 3630 4552 50  0000 C CNN
F 2 "" H 3625 4725 50  0001 C CNN
F 3 "" H 3625 4725 50  0001 C CNN
	1    3625 4725
	1    0    0    -1  
$EndComp
Wire Wire Line
	4000 4075 4000 4425
Wire Wire Line
	4525 4075 4000 4075
Connection ~ 4000 4075
Wire Wire Line
	4200 4125 4200 3975
$Comp
L power:+3.3V #PWR0119
U 1 1
P 4200 3975
F 0 "#PWR0119" H 4200 3825 50  0001 C CNN
F 1 "+3.3V" H 4215 4148 50  0000 C CNN
F 2 "" H 4200 3975 50  0001 C CNN
F 3 "" H 4200 3975 50  0001 C CNN
	1    4200 3975
	-1   0    0    -1  
$EndComp
Wire Wire Line
	3625 4525 3625 4725
Wire Wire Line
	3625 4725 4200 4725
Connection ~ 3625 4725
Wire Wire Line
	3250 4075 3175 4075
Wire Wire Line
	2900 4075 2825 4075
Wire Wire Line
	2825 4075 2825 3900
Wire Wire Line
	2825 3900 2925 3900
Connection ~ 2825 4075
Wire Wire Line
	2825 4075 2600 4075
Wire Wire Line
	3175 4075 3175 3900
Wire Wire Line
	3175 3900 3075 3900
Connection ~ 3175 4075
Wire Wire Line
	3175 4075 3100 4075
Wire Wire Line
	3450 4075 3625 4075
Wire Wire Line
	3625 2875 3625 3125
Connection ~ 3625 2875
Wire Wire Line
	3625 2875 4000 2875
Wire Wire Line
	3625 4325 3625 4075
Connection ~ 3625 4075
Wire Wire Line
	3625 4075 4000 4075
Wire Notes Line
	625  800  625  2325
Wire Notes Line
	625  800  2425 800 
Wire Notes Line
	2425 800  2425 2325
Wire Notes Line
	2425 2325 625  2325
Wire Wire Line
	2175 1625 2600 1625
Wire Wire Line
	2600 1625 2600 2875
Connection ~ 2600 1625
Wire Wire Line
	2600 1625 2825 1625
Wire Wire Line
	2600 2875 2600 4075
Connection ~ 2600 2875
Wire Notes Line
	2525 800  4850 800 
Wire Notes Line
	4850 800  4850 5100
Wire Notes Line
	4850 5100 2525 5100
Wire Notes Line
	2525 5100 2525 800 
Wire Wire Line
	1525 1925 2175 1925
$Comp
L agccs-ctrl22:12V_fused #PWR0121
U 1 1
P 10725 2550
F 0 "#PWR0121" H 10725 2400 50  0001 C CNN
F 1 "12V_fused" V 10740 2677 50  0000 L CNN
F 2 "" H 10725 2550 50  0001 C CNN
F 3 "" H 10725 2550 50  0001 C CNN
	1    10725 2550
	0    -1   -1   0   
$EndComp
Wire Wire Line
	1825 6000 1825 6600
Text Label 2925 1450 2    50   ~ 0
CT1_K
Text Label 3075 1450 0    50   ~ 0
CT1_L
Text HLabel 1625 6000 0    50   Input ~ 0
Signal_Relay
Wire Wire Line
	1825 6000 1625 6000
Connection ~ 1825 6000
$EndSCHEMATC
